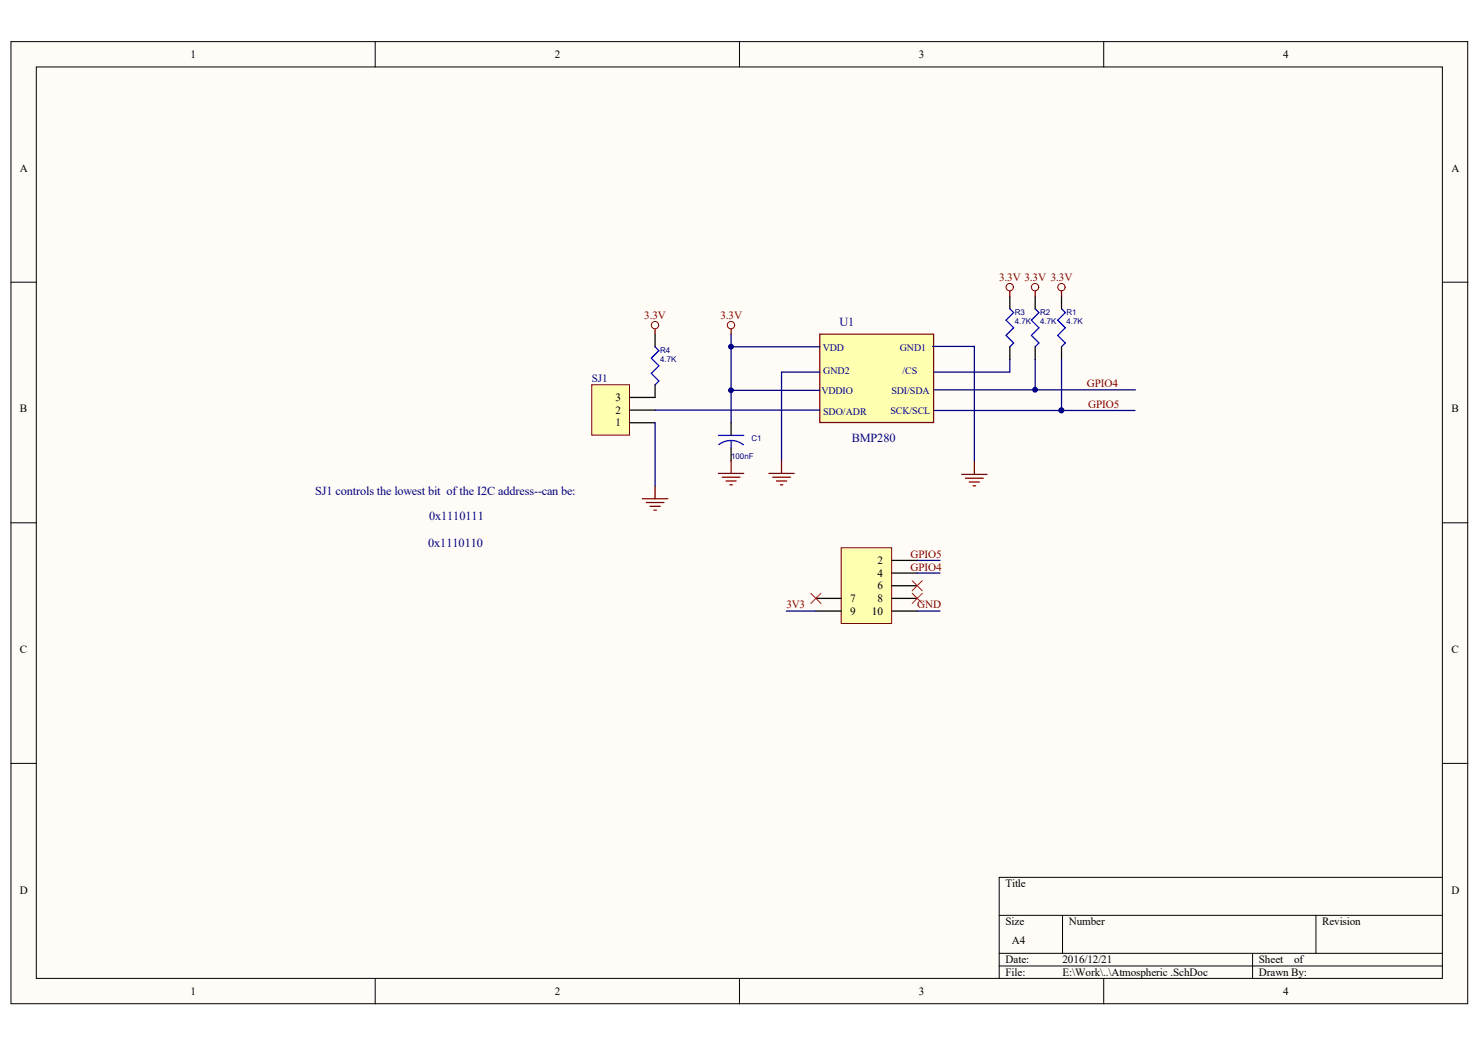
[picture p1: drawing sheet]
<svg xmlns="http://www.w3.org/2000/svg" width="297mm" height="210mm" viewBox="0 0 297 210" stroke-linecap="round" stroke-linejoin="round" font-family="sans-serif">
<g fill="#fffcf8" stroke="#000" stroke-width=".2">
<path d="M2.2 8.3h291.8v192.7h-291.8z"/>
<path d="M7.3 13.4h281.6v182.6h-281.6z"/>
</g>
<g fill="none" stroke="#000" stroke-width=".2">
<path d="M75.2 8.3v5.1M148.1 8.3v5.1M221.1 8.3v5.1M2.2 56.5h5.1M289 56.5h5M2.2 104.7h5.1M289 104.7h5M2.2 152.9h5.1M289 152.9h5M289 175.7h-88.9v20.3M75.2 196v5.1M148.1 196v5.1"/>
<path d="M200.1 183.3h88.9M200.1 190.9h88.9M200.1 193.5h88.9M212.8 183.3v7.6M221.1 196v5.1M250.9 190.9v5.1M263.6 183.3v7.6"/>
</g>
<path d="M164.2 66.9h22.8v17.7h-22.8z" fill="#ffffb0" stroke="#800000" stroke-width=".25"/>
<path d="M146.4 78.2v6.5M164.2 74.5h-7.7v17.8M164.2 69.5h-17.8v8.7h17.8" fill="none" stroke="#000080" stroke-width=".25"/>
<path d="M143.9 94.8h5.1M144.7 95.6h3.5M145.4 96.3h2.1M146.2 97.1h.5M146.4 92.3v2.5M154 94.8h5.1M154.8 95.6h3.5M155.5 96.3h2.1M156.3 97.1h.5M156.5 92.3v2.5" fill="none" stroke="#800000" stroke-width=".25"/>
<path d="M131.2 69.5l.8 .7-1.6 1.5 1.6 1.6-1.6 1.5 1.6 1.5-.8 .8M143.9 87.2h5.1M146.4 88.2l1.6 .3 .9 .6M146.4 88.2l-1.5 .3-.9 .6M146.4 88.2v1.5" fill="none" stroke="#00f" stroke-width=".25"/>
<path d="M131.2 66.9v2.6M131.2 77.1v2.5M146.4 84.7v2.5M146.4 89.7v2.6" fill="none" stroke="#000" stroke-width=".25"/>
<path d="M118.5 77.1h7.6v10.1h-7.6z" fill="#ffffb0" stroke="#800000" stroke-width=".2"/>
<path d="M202.3 59.3v2.6M207.3 59.3v2.6M212.6 59.3v2.6M126.1 79.6h5.1M202.3 69.5v2.5M207.3 69.5v2.5M212.6 69.5v2.5M126.1 84.7h5.1M126.1 82.1h5.1" fill="none" stroke="#000" stroke-width=".25"/>
<g fill="none" stroke="#800000" stroke-width=".2">
<circle cx="202.2" cy="57.5" r=".74"/>
<circle cx="207.3" cy="57.5" r=".74"/>
<circle cx="212.6" cy="57.5" r=".74"/>
<circle cx="131.2" cy="65.1" r=".74"/>
<circle cx="146.4" cy="65.1" r=".74"/>
</g>
<g fill="none" stroke="#800000" stroke-width=".25">
<path d="M202.3 58.3v1M207.3 58.3v1M212.6 58.3v1M131.2 65.9v1M146.4 65.9v1M128.7 99.9h5M131.2 97.4v2.5M192.6 95h5.1M193.4 95.8h3.5M194.1 96.5h2.1M194.9 97.3h.5M195.2 92.5v2.5"/>
<path d="M129.4 100.7h3.6M130.2 101.4h2M131 102.2h.5"/>
</g>
<path d="M146.4 66.9v2.6M186.8 69.4h8.4v23.1M187.1 78.1h40.3M202.3 72v2.5h-15.3M207.3 72v6.1M212.6 72v10.2h14.7M131.2 84.7v12.7M131.2 82.1h33M187.1 82.2l25.5 .1" fill="none" stroke="#000080" stroke-width=".25"/>
<path d="M202.3 61.9l.7 .7-1.5 1.5 1.5 1.6-1.5 1.5 1.5 1.5-.7 .8M207.3 61.9l.8 .7-1.5 1.5 1.5 1.6-1.5 1.5 1.5 1.5-.8 .8M212.6 61.9l.8 .7-1.5 1.5 1.5 1.6-1.5 1.5 1.5 1.5-.8 .8" fill="none" stroke="#00f" stroke-width=".25"/>
<path d="M168.5 109.7h10.1v15.2h-10.1z" fill="#ffffb0" stroke="#800000" stroke-width=".2"/>
<path d="M163.4 119.9h5.1M178.6 112.2h5.1M178.6 114.8h5.1M178.6 117.3h5.1M178.6 119.9h5.1M163.4 122.4h5.1M178.6 122.4h5.1" fill="none" stroke="#000" stroke-width=".25"/>
<path d="M183.7 114.8h4.6M183.7 112.2h4.6M157.5 122.4h5.9M183.7 122.4h4.6" fill="none" stroke="#000080" stroke-width=".25"/>
<path d="M162.4 118.8l2 2.1M164.4 118.8l-2 2.1M182.7 116.3l2 2M182.7 118.8l2 2.1M184.7 116.3l-2 2M184.7 118.8l-2 2.1" fill="none" stroke="#f00" stroke-width=".2"/>
<g fill="#000080" stroke="#000080" stroke-width=".2">
<circle cx="146.4" cy="78.2" r=".48"/>
<circle cx="146.4" cy="69.4" r=".48"/>
<circle cx="207.3" cy="78.1" r=".48"/>
<circle cx="212.6" cy="82.2" r=".48"/>
</g>
<g font-size="2.5" fill="#000080">
<text x="168.1" y="65.4">U1</text>
<text x="170.6" y="88.4">BMP280</text>
<text x="63.1" y="99.1">SJ1 controls the lowest bit ofthe I2C address--can be:</text>
<text x="85.9" y="104.2">0x1110111</text>
<text x="85.8" y="109.5">0x1110110</text>
</g>
<g font-size="2.2">
<text x="38.2" y="11.6">1</text>
<text x="111.1" y="11.6">2</text>
<text x="184.1" y="11.6">3</text>
<text x="257" y="11.6">4</text>
<text x="3.9" y="34.4">A</text>
<text x="290.7" y="34.4">A</text>
<text x="4" y="82.6">B</text>
<text x="123.3" y="82.9">2</text>
<text x="123.3" y="80.3">3</text>
<text x="290.8" y="82.6">B</text>
<text x="123.3" y="85.4">1</text>
<text x="175.8" y="113">2</text>
<text x="175.8" y="115.5">4</text>
<text x="175.8" y="118">6</text>
<text x="170.3" y="120.6">7</text>
<text x="170.3" y="123.1">9</text>
<text x="174.7" y="123.1">10</text>
<text x="175.8" y="120.6">8</text>
<text x="4" y="130.8">C</text>
<text x="290.8" y="130.8">C</text>
<text x="3.9" y="179">D</text>
<text x="201.4" y="177.7">Title</text>
<text x="290.7" y="179">D</text>
<text x="201.4" y="185.3">Size</text>
<text x="214.1" y="185.3">Number</text>
<text x="264.8" y="185.3">Revision</text>
<text x="202.7" y="189.1">A4</text>
<text x="201.4" y="192.9">Date:</text>
<text x="201.4" y="195.5">File:</text>
<text x="212.8" y="192.9">2016/12/21</text>
<text x="212.8" y="195.5">E:\Work\..\Atmospheric .SchDoc</text>
<text x="252.2" y="192.9">Sheet</text>
<text x="252.2" y="195.5">Drawn By:</text>
<text x="259.2" y="192.9">of</text>
<text x="38.2" y="199.3">1</text>
<text x="111.1" y="199.3">2</text>
<text x="184.1" y="199.3">3</text>
<text x="257" y="199.3">4</text>
</g>
<g font-size="2.2" fill="#800000">
<text x="200.1" y="56.2">3.3V 3.3V 3.3V</text>
<text x="129.1" y="63.8">3.3V</text>
<text x="144.3" y="63.8">3.3V</text>
<text x="217.7" y="77.5">GPIO4</text>
<text x="217.9" y="81.7">GPIO5</text>
<text x="182.4" y="111.8">GPIO5</text>
<text x="182.4" y="114.3">GPIO4</text>
<text x="157.5" y="121.8">3V3</text>
<text x="183.7" y="121.8">GND</text>
</g>
<text font-size="2.2" fill="#000080" x="118.5" y="76.5">SJ1</text>
<g font-size="2" fill="#000080">
<text x="164.8" y="70.4">VDD</text>
<text x="180.2" y="70.3">GND1</text>
<text x="164.9" y="74.8">GND2</text>
<text x="180.8" y="74.8">/CS</text>
<text x="164.5" y="78.9">VDDIO</text>
<text x="164.9" y="83">SDO/ADR</text>
<text x="178.3" y="83">SCK/SCL</text>
<text x="178.5" y="78.8">SDI/SDA</text>
</g>
<g font-size="1.6" fill="#000080">
<text x="203.3" y="63">R3</text>
<text x="203.3" y="64.8">4.7K</text>
<text x="208.4" y="63">R2</text>
<text x="208.4" y="64.8">4.7K</text>
<text x="213.6" y="63">R1</text>
<text x="213.6" y="64.8">4.7K</text>
<text x="132.2" y="70.7">R4</text>
<text x="132.2" y="72.4">4.7K</text>
<text x="150.5" y="88.4">C1</text>
<text x="146.4" y="92">100nF</text>
</g>
</svg>
